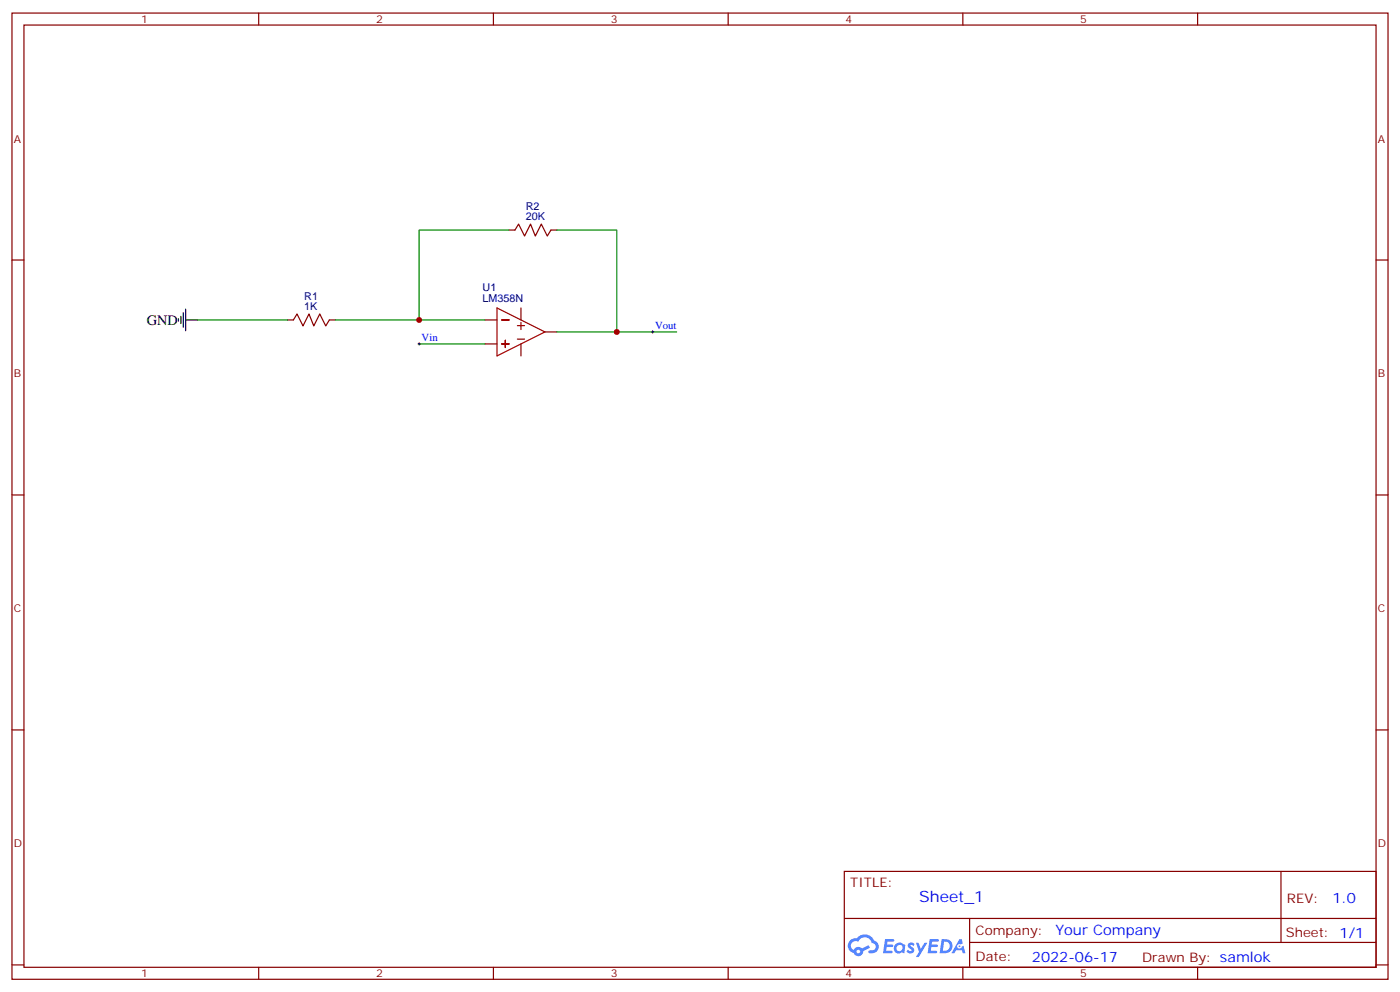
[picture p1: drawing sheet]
<svg xmlns="http://www.w3.org/2000/svg" width="412mm" height="292mm" viewBox="0 0 412 292" stroke-linecap="round" stroke-linejoin="round" font-family="sans-serif">
<g fill="none" stroke="#870000" stroke-width=".35">
<path d="M3.5 3.8h405.4v284.4h-405.4zM7.1 7.4h398.2v277.3h-398.2zM76.2 3.8v3.6M145.3 3.8v3.6M214.5 3.8v3.6M283.6 3.8v3.6M352.8 3.8v3.6M3.5 76.5h3.6M405.3 76.5h3.6M3.5 145.7h3.6M405.3 145.7h3.6M3.5 214.8h3.6"/>
<path d="M405.3 214.8h3.6M248.7 256.4h156.6v28.3h-156.6zM377.3 256.5v20.8M248.7 270.3h156.5M285.6 277.3h119.6M285.6 270.3v14.1M3.5 284h3.6M76.2 284.7v3.5M145.3 284.7v3.5M214.5 284.7v3.5M283.6 284.7v3.5M352.8 284.7v3.5"/>
<path d="M405.3 284h3.6"/>
</g>
<g fill="#5487ff">
<path d="M267.7 277.6a1.22 1.22 0 0 1 1.7 .3l-.4 .6a.47 .47 0 0 0-.3-.5 .47 .47 0 0 0-.5 .2l.1 .3a1.14 1.14 0 0 1 .8 1.7 1.14 1.14 0 0 1-1.9 0l-.2-.2 .5-.5 .7 .4a.29 .29 0 0 0 .3-.3 .29 .29 0 0 0-.2-.3 1.04 1.04 0 0 1-.6-1.7z"/>
<path d="M260.7 276.4h2.4l.3 .1-.2 .5-1.8 .1-.1 .9h1.5l.3 .3-.3 .4h-1.6l-.2 1.1h1.7l.2 .4-.2 .3h-2.6z"/>
<path d="M273.8 276.4h2.4l.3 .1-.1 .5-1.8 .1-.2 .9h1.6l.3 .3-.4 .4h-1.6l-.1 1.1h1.7l.2 .4-.2 .3h-2.6z"/>
<path d="M282.6 276.4h.7l.3 1.2-.6 .3a.69 .69 0 0 0-1 .3 .69 .69 0 0 0 .4 1 .69 .69 0 0 0 .9-.6l.5-.3 .6 2.2h-.8l-.2-.9h-1.8l-.5 .9h-.8z"/>
<path d="M269.8 277.4h.8l.6 1.9 1.1-1.9h.9l-2.6 4.2h-.8l.9-1.5z"/>
<path d="M277.4 276.4l-.6 4.1h1.3a2.11 2.11 0 0 0 2.5-2.1 2.11 2.11 0 0 0-2.5-2zM278.1 277.1a1.39 1.39 0 0 1 1.7 1.4 1.39 1.39 0 0 1-1.8 1.3h-.3z"/>
<path d="M263.7 278a1.54 1.54 0 0 0-.1 2.1 1.54 1.54 0 0 0 2.2 .2l.6 .2 .3-2.3-.2-.2-.4-.1a1.49 1.49 0 0 0-2.4 .1zM264 279a.94 .94 0 0 1 1.8 0 .94 .94 0 0 1-1.8 0z"/>
<path d="M250.4 276.7a2.18 2.18 0 0 0 1.1 3.8 1.44 1.44 0 0 0 1.6 .9 1.44 1.44 0 0 0 1.2-1.5l2-1-.5-.7-1.9 .9a1.47 1.47 0 0 0-2.4 .5 1.39 1.39 0 0 1-.7-2 1.39 1.39 0 0 1 2-.5 2.12 2.12 0 0 1 2.2-1.3 2.12 2.12 0 0 1 1.9 1.7 1.14 1.14 0 0 1 1.1 1.4 1.14 1.14 0 0 1-1.7 .8 .43 .43 0 0 0-.5 .3 .43 .43 0 0 0 .4 .5 1.98 1.98 0 0 0 2.5-1.2 1.98 1.98 0 0 0-1.2-2.5 3.1 3.1 0 0 0-5.3-.7l-.9 .1zM252.3 280a.55 .55 0 0 1 1.1 0 .55 .55 0 0 1-1.1 0z"/>
<circle cx="282.6" cy="278.5" r=".26"/>
</g>
<path d="M146.4 90.6l14.1 7.1-14.1 7zM147.8 94.2h2.1M152.4 95.8h2.1M152.4 99.8h2.1M153.5 94.9v2.1M147.8 101.2h2.1M148.9 100.2v2.1" fill="none" stroke="#a10000" stroke-width=".35"/>
<path d="M149.9 67.7h1.8l1.1-1.8 1.7 3.6 1.8-3.6 1.4 3.6 1.8-3.6 1.7 3.6 1.1-1.8h1.7M84.7 94.2h1.7l1.1-1.8 1.8 3.5 1.7-3.5 1.4 3.5 1.8-3.5 1.8 3.5 1-1.7h1.8M142.9 94.2h3.5M153.5 90.6v3.6M160.5 97.7h3.5M142.9 101.2h3.5M153.5 101.2v3.5" fill="none" stroke="#870000" stroke-width=".35"/>
<path d="M149.9 67.7h-26.4v26.5M164 67.7h17.7v30M58.2 94.2h26.5M98.8 94.2h44.1M164 97.7h35.3M123.5 101.2h19.4" fill="none" stroke="#008700" stroke-width=".35"/>
<path d="M52.6 93.8v.7M53.3 93.1v2.1M54 92v4.3M54.7 94.2h3.5M54.7 91v6.3" fill="none" stroke="#000" stroke-width=".35"/>
<path d="M191.9 97.7h.7M192.3 97.3v.7M123.1 101.2h.7M123.5 100.9v.7" fill="none" stroke="#000" stroke-width=".29"/>
<g fill="#c00">
<circle cx="123.5" cy="94.2" r=".88"/>
<circle cx="181.7" cy="97.7" r=".88"/>
</g>
<text font-size="4.6" fill="#00f" x="270.8" y="265.5">Sheet_1</text>
<text font-size="4.2" x="43.2" y="95.6">GND</text>
<g font-size="4.2" fill="#00f">
<text x="392.5" y="265.7">1.0</text>
<text x="310.9" y="275.3">Your Company</text>
<text x="304" y="283.1">2022-06-17</text>
</g>
<g font-size="3.9" fill="#800">
<text x="250.5" y="261">TITLE:</text>
<text x="379.1" y="265.7">REV:</text>
<text x="287.4" y="275.2">Company:</text>
<text x="378.7" y="275.8">Sheet: 1/1</text>
<text x="287.4" y="282.9">Date:</text>
<text x="336.4" y="283">Drawn By: samlok</text>
</g>
<g font-size="3.2" fill="#800">
<text x="41.6" y="6.8">1</text>
<text x="110.8" y="6.8">2</text>
<text x="179.9" y="6.8">3</text>
<text x="249.1" y="6.8">4</text>
<text x="318.2" y="6.8">5</text>
<text x="4.1" y="41.9">A</text>
<text x="405.9" y="41.9">A</text>
<text x="4.1" y="111.1">B</text>
<text x="405.9" y="111.1">B</text>
<text x="4.1" y="180.2">C</text>
<text x="405.9" y="180.2">C</text>
<text x="4.1" y="249.4">D</text>
<text x="405.9" y="249.4">D</text>
<text x="41.6" y="287.7">1</text>
<text x="110.8" y="287.7">2</text>
<text x="179.9" y="287.7">3</text>
<text x="249.1" y="287.7">4</text>
<text x="318.2" y="287.7">5</text>
</g>
<g font-size="3.2" fill="#000080">
<text x="154.9" y="64.9">20K</text>
<text x="154.9" y="61.7">R2</text>
<text x="89.6" y="88.1">R1</text>
<text x="142.2" y="88.9">LM358N</text>
<text x="142.2" y="85.7">U1</text>
<text x="89.6" y="91.3">1K</text>
</g>
<g font-size="3.2" fill="#00f">
<text x="124.2" y="100.3">Vin</text>
<text x="193" y="96.8">Vout</text>
</g>
</svg>
